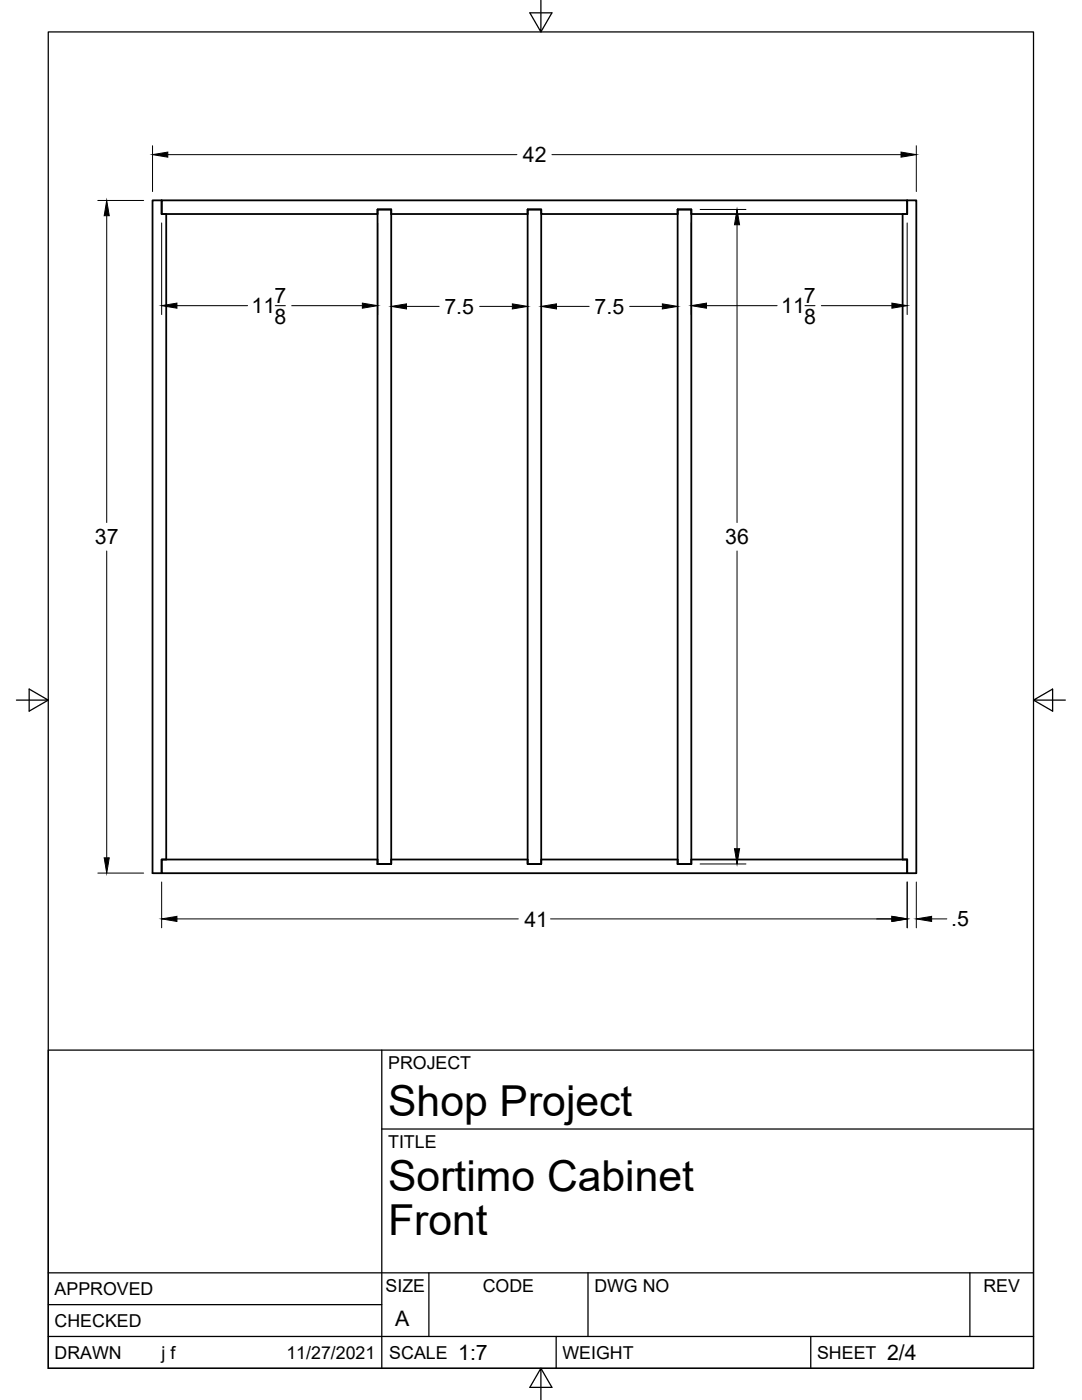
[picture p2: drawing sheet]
<svg xmlns="http://www.w3.org/2000/svg" width="216mm" height="279mm" viewBox="0 0 216 279" stroke-linecap="round" stroke-linejoin="round" font-family="sans-serif">
<!-- layer: Visible -->
<path d="M30.4 40h1.9v2.7h.9v128.8h-.9v2.8h-1.9zM32.3 40h148.7v2.7h-43.1v-.9h-2.7v.9h-27.2v-.9h-2.7v.9h-27.2v-.9h-2.8v.9h-43zM181 40h1.8v134.3h-1.8v-2.8h-.9v-128.8h.9zM75.3 41.8h2.8v130.6h-2.8h2.8v-.9h27.2v.9h2.7v-.9h27.2v.9h2.7v-.9h43.1v2.8h-148.7v-2.8h43v.9zM105.3 41.8h2.7v130.6h-2.7zM135.2 41.8h2.7v130.6h-2.7z" fill="none" stroke="#000" stroke-width=".36"/>
<!-- layer: Border -->
<path d="M9.6 6.4h196.6v266.7h-196.6zM107.9 0v6.4l-2.2-3.8h4.4l-2.2 3.8M3.3 139.7h6.3l-3.8-2.2v4.4l3.8-2.2M206.2 139.7l3.8 2.2v-4.4l-3.8 2.2h6.4M107.9 273.1l2.2 3.8h-4.4l2.2-3.8v6.3" fill="none" stroke="#000" stroke-width=".25"/>
<!-- layer: Titleblock -->
<path d="M9.6 209.6h196.6v63.5h-196.6zM76.2 209.6v63.5M76.2 225.3h130M9.6 254h196.6M85.6 254v12.7M117.3 254v12.7M193.5 254v12.7M9.6 266.7h196.6M9.6 260.4h66.6M111 266.7v6.4M161.8 266.7v6.4" fill="none" stroke="#000" stroke-width=".25"/>
<!-- layer: Dimensions -->
<g fill="none" stroke="#000" stroke-width=".2">
<path d="M30.4 29.1v9.1M33.5 30.9h69.6M110.1 30.9h69.7M182.8 29.1v9.1M19.5 40h9.2M21.3 43.1v61.2M32.3 44.5v18.3M75.4 44.5v18.3M137.9 44.5v18.3M139.7 41.8h9.1M147.1 44.9v59.4M181 44.5v18.3"/>
<path d="M35.3 61h14.1M54.9 61h2M58.2 61h14.1M81.1 61.2h6.5M95.7 61.2h6.5M111 61.2h6.6M125.6 61.2h6.6M141 61h14.1M160.6 61h2M163.9 61h14.1M21.3 110v61.2M147.1 110v59.4"/>
<path d="M19.5 174.2h9.2M32.3 176v9.2M139.7 172.4h9.1M181 176v9.2M182.8 176v9.2M35.3 183.4h68.1M109.9 183.4h68.1M185.9 183.4h3"/>
</g>
<g fill="#000" stroke="#000" stroke-width=".2">
<path d="M30.4 30.9l3.1-.5v1zM179.8 30.4l3 .5-3 .5zM21.3 40l.5 3.1h-1zM147.1 41.8l.5 3.1h-1zM32.3 61l3-.5v1zM72.3 60.5l3.1 .5-3.1 .5zM78.1 61.2l3-.6v1.1zM102.2 60.6l3.1 .6-3.1 .5zM108 61.2l3-.6v1.1zM132.2 60.6l3 .6-3 .5zM137.9 61l3.1-.5v1zM178 60.5l3 .5-3 .5z"/>
<path d="M20.8 171.2h1l-.5 3zM146.6 169.4h1l-.5 3zM32.3 183.4l3-.5v1zM178 182.9l3 .5-3 .5zM182.8 183.4l3.1-.5v1z"/>
</g>
<g font-size="8.5">
<text x="77.4" y="222.8">Shop Project</text>
<text x="77.4" y="237.8">Sortimo Cabinet</text>
<text x="77.4" y="246.4">Front</text>
</g>
<g font-size="4.3">
<text x="104.4" y="32.4">42</text>
<text x="50.2" y="62.5">11</text>
<text x="54.8" y="60.5">7</text>
<text x="54.8" y="64.6">8</text>
<text x="88.7" y="62.7">7.5</text>
<text x="118.6" y="62.7">7.5</text>
<text x="155.9" y="62.5">11</text>
<text x="160.4" y="60.5">7</text>
<text x="160.4" y="64.6">8</text>
<text x="18.9" y="108.6">37</text>
<text x="144.7" y="108.6">36</text>
<text x="104.6" y="184.9">41</text>
<text x="189.8" y="184.9">.5</text>
<text x="78.9" y="264.5">A</text>
<text x="91.4" y="271.4">1:7</text>
<text x="177" y="271.4">2/4</text>
</g>
<g font-size="3.5">
<text x="77.4" y="213.4">PROJECT</text>
<text x="77.4" y="229.1">TITLE</text>
<text x="76.9" y="257.8">SIZE</text>
<text x="96.3" y="257.8">CODE</text>
<text x="118.6" y="257.8">DWG NO</text>
<text x="196.2" y="257.8">REV</text>
<text x="10.9" y="258.5">APPROVED</text>
<text x="10.9" y="264.8">CHECKED</text>
<text x="10.9" y="271.2">DRAWN</text>
<text x="32.2" y="271.2">j f</text>
<text x="57.1" y="271.2">11/27/2021</text>
<text x="77.7" y="271.2">SCALE</text>
<text x="112.2" y="271.2">WEIGHT</text>
<text x="163" y="271.2">SHEET</text>
</g>
</svg>
